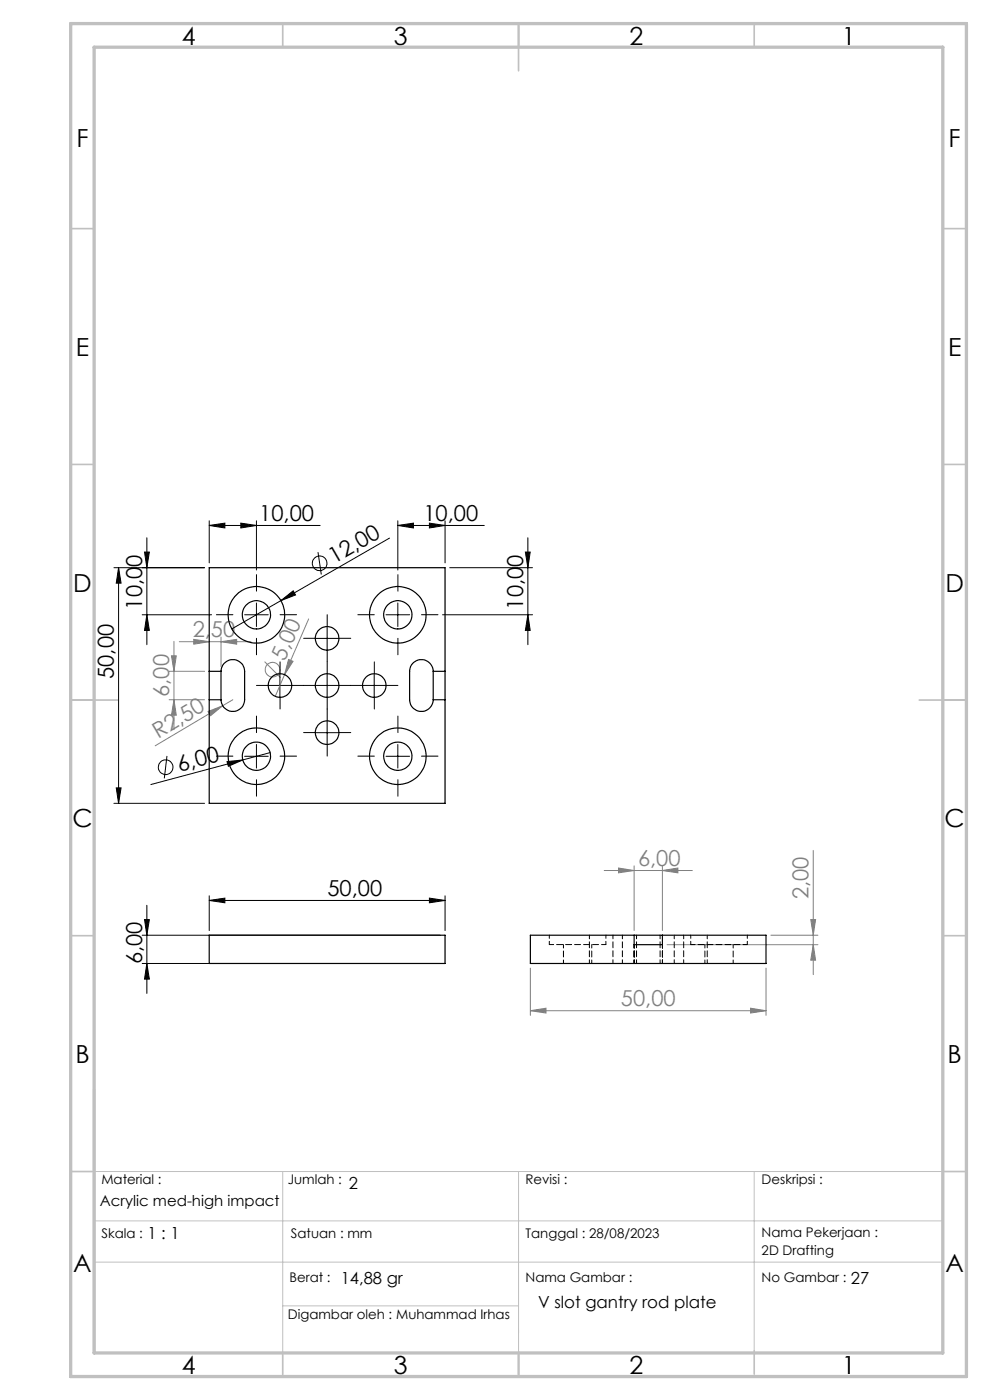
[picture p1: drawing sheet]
<svg xmlns="http://www.w3.org/2000/svg" width="210mm" height="297mm" viewBox="0 0 210 297" stroke-linecap="round" stroke-linejoin="round" font-family="sans-serif">
<g fill="none" stroke="#000" stroke-width=".21">
<path d="M30.7 117.1h1l-.5 3.3zM31.2 114.1v22.7M44.4 111.5l3.3-.5v1zM44.4 110.5v8.9M44.4 111.5h23.5M51.1 111l3.3 .5-3.3 .5zM54.4 110.5v10.4M67.5 117.1l.7 4.8M82.6 114.2l-33.4 19.2M84.4 111.5l3.3-.5v1zM84.4 110.5v10.4M84.4 111.5h18.3"/>
<path d="M91.1 111l3.3 .5-3.3 .5zM94.4 110.5v8.9M111.4 117.1h1.1l-.5 3.3zM112 114.1v22.7M24.2 120.4h19.2M25.2 120.4l.5 3.3h-1zM25.2 120.4v50M30.2 130.4h14.7M31.2 130.4l.5 3.3h-1zM51.9 130.4h5M54.4 127.9v5M59.6 127.4l2.6-2.1 .5 .9z"/>
<path d="M66.9 135.4h5M69.4 132.9v5M81.9 130.4h5M84.4 127.9v5M93.9 130.4h19.1M95.4 120.4h17.6M112 130.4l.5 3.3h-1.1zM54.4 157.9v5M56.9 145.4h5M57.3 159.7l-25.3 6.7M59.4 142.9v5M66.9 145.4h5"/>
<path d="M66.9 155.4h5M69.4 142.9v5M69.4 152.9v5M76.9 145.4h5M79.4 142.9v5M84.4 157.9v5M24.2 170.4h19.2M24.7 167.1h1l-.5 3.3zM35.4 160.4l-.5 4.7M48.2 161.6l3.3-.4-3.1 1.4zM51.9 160.4h5M81.9 160.4h5"/>
<path d="M30.2 198.4h63.2M30.7 195.1h1l-.5 3.3zM31.2 192v18.7M44.4 191l3.3-.5v1zM44.4 190v7.4M44.4 191h50M91.1 190.5l3.3 .5-3.3 .5zM94.4 190v7.4M30.2 204.4h63.2M31.2 204.4l.5 3.3h-1z"/>
<circle cx="67.8" cy="119.5" r="1.55"/>
<circle cx="35.1" cy="162.7" r="1.56"/>
</g>
<g fill="none" stroke="#808080" stroke-width=".21">
<path d="M36.4 139.1h1l-.5 3.3zM36.9 136.1v18.7M38 136.1h15.2M41.1 135.6l3.3 .5-3.3 .6zM46.9 136.1l3.3-.5v1.1zM46.9 135.1v6.3M61.2 139.9l1 .4-1.8 2.8zM65.5 131.3l-5.1 11.8M35.9 148.4h7.5M35.9 142.4h7.5M36.9 148.4l.5 3.3h-1zM44.1 151l3.1-1.3-2.5 2.1z"/>
<path d="M47.2 149.7l-14.3 8.5M49.4 148.4l-2.2 1.3M56.1 140.4l3.4 3.4M60.4 143.1l-2 4.6M128.2 184.7h18.7M131.2 184.1l3.3 .6-3.3 .5zM134.5 183.7v13.7M140.5 184.7l3.3-.6v1.1zM140.5 183.7v13.7M163.5 198.4h10M172 195.1h1l-.5 3.3zM172.5 180.4v26.4"/>
<path d="M112.5 214.4l3.3-.5v1zM112.5 205.4v10M112.5 214.4h50M141.5 200.4h32M159.2 213.9l3.3 .5-3.3 .5zM162.5 205.4v10M172.5 200.4l.5 3.3h-1z"/>
<circle cx="57.8" cy="142.1" r="1.55"/>
</g>
<g fill="none" stroke="#000" stroke-width=".21" stroke-dasharray="15.2 1.3 1.3 1.3">
<path d="M49.4 130.4h-3.5M54.4 125.4v-3.5M54.4 135.4v3.5M59.4 130.4h3.5M66.9 135.4h-2.5M69.4 132.9v-2.5M69.4 137.9v2.5M71.9 135.4h2.5M79.4 130.4h-3.5M84.4 125.4v-3.5M84.4 135.4v3.5M89.4 130.4h3.5"/>
<path d="M54.4 155.4v-3.5M56.9 145.4h-2.5M59.4 142.9v-2.5M59.4 147.9v2.5M61.9 145.4h2.5M66.9 145.4h-2.5M66.9 155.4h-2.5M69.4 142.9v-2.5M69.4 147.9v2.5M69.4 152.9v-2.5M69.4 157.9v2.5M71.9 145.4h2.5"/>
<path d="M71.9 155.4h2.5M76.9 145.4h-2.5M79.4 142.9v-2.5M79.4 147.9v2.5M81.9 145.4h2.5M84.4 155.4v-3.5M49.4 160.4h-3.5M54.4 165.4v3.5M59.4 160.4h3.5M79.4 160.4h-3.5M84.4 165.4v3.5M89.4 160.4h3.5"/>
</g>
<path d="M20 259h180M20 248.5h180v38.5h-180zM60 248.5v38.5M110 248.5v38.5M160 248.5v38.1M20 267.8h180M60 277h50" fill="none" stroke="#c0c0c0" stroke-width=".21"/>
<g fill="none" stroke="#c0c0c0" stroke-width=".35">
<path d="M60 5v5M110 5v10M160 5v5M15 48.5h5M200 48.5h5M15 98.5h5M200 98.5h5M15 148.5h10M195 148.5h10M15 198.5h5M200 198.5h5M15 248.5h5"/>
<path d="M200 248.5h5M60 287v5M110 287v5M160 286.6v4.9"/>
</g>
<path d="M20 231v56" fill="none" stroke="#c0c0c0" stroke-width=".5"/>
<path d="M15 5h190v287h-190zM20 10h180v277h-180z" fill="none" stroke="#c0c0c0" stroke-width=".7"/>
<g fill="#000">
<path d="M59.6 127.4l2.6-2.1 .5 .9zM48.2 161.6l3.3-.4-3.1 1.4z"/>
<path d="M51.1 111l3.3 .5-3.3 .5zM44.4 111.5l3.3-.5v1z"/>
<path d="M84.4 111.5l3.3-.5v1zM91.1 111l3.3 .5-3.3 .5z"/>
<path d="M31.2 130.4l.5 3.3h-1zM30.7 117.1h1l-.5 3.3zM112 130.4l.5 3.3h-1.1zM111.4 117.1h1.1l-.5 3.3z"/>
<path d="M30.7 195.1h1l-.5 3.3zM31.2 204.4l.5 3.3h-1zM25.2 120.4l.5 3.3h-1zM24.7 167.1h1l-.5 3.3z"/>
<path d="M91.1 190.5l3.3 .5-3.3 .5zM44.4 191l3.3-.5v1z"/>
</g>
<g fill="#808080">
<path d="M44.1 151l3.1-1.3-2.5 2.1z"/>
<path d="M61.2 139.9l1 .4-1.8 2.8z"/>
<path d="M159.2 213.9l3.3 .5-3.3 .5zM112.5 214.4l3.3-.5v1z"/>
<path d="M131.2 184.1l3.3 .6-3.3 .5zM140.5 184.7l3.3-.6v1.1zM41.1 135.6l3.3 .5-3.3 .6zM46.9 136.1l3.3-.5v1.1z"/>
<path d="M36.9 148.4l.5 3.3h-1zM36.4 139.1h1l-.5 3.3z"/>
<path d="M172 195.1h1l-.5 3.3zM172.5 200.4l.5 3.3h-1z"/>
</g>
<g fill="none" stroke="#000" stroke-width=".25">
<path d="M44.4 120.4h50v50h-50zM44.4 142.4h2.5M44.4 148.4h2.5M46.9 142.4a2.5 2.5 0 0 1 2.5-2.5 2.5 2.5 0 0 1 2.5 2.5v6a2.5 2.5 0 0 1-2.5 2.5 2.5 2.5 0 0 1-2.5-2.5M46.9 142.4v6M91.9 142.4a2.5 2.5 0 0 0-2.5-2.5 2.5 2.5 0 0 0-2.5 2.5v6a2.5 2.5 0 0 0 2.5 2.5 2.5 2.5 0 0 0 2.5-2.5M91.9 142.4h2.5M91.9 148.4h2.5M91.9 142.4v6M44.4 198.4h50v6h-50zM112.5 198.4h50v6h-50zM134.5 198.4v2h6v-2"/>
<circle cx="54.4" cy="130.4" r="6"/>
<circle cx="54.4" cy="130.4" r="2.99"/>
<circle cx="69.4" cy="135.4" r="2.49"/>
<circle cx="84.4" cy="130.4" r="2.99"/>
<circle cx="84.4" cy="130.4" r="6"/>
<circle cx="59.4" cy="145.4" r="2.5"/>
<circle cx="69.4" cy="145.4" r="2.49"/>
<circle cx="69.4" cy="155.4" r="2.49"/>
<circle cx="79.4" cy="145.4" r="2.5"/>
<circle cx="54.4" cy="160.4" r="6"/>
<circle cx="54.4" cy="160.4" r="3"/>
<circle cx="84.4" cy="160.4" r="3"/>
<circle cx="84.4" cy="160.4" r="6"/>
</g>
<g fill="none" stroke="#000" stroke-width=".21" stroke-dasharray="1.3 .6" stroke-dashoffset=".5">
<path d="M125 198.4v6M132 198.4v6M135 198.4v6M145 198.4v6M119.5 200.4v4M125.5 204.4v-4M130 204.4v-6M134.5 204.4v-4M140 204.4v-6M140.5 204.4v-4M143 204.4v-6M149.5 200.4v4"/>
<path d="M150 204.4v-6M155.5 204.4v-4"/>
</g>
<path d="M116.5 200.4h12M146.5 200.4h12" fill="none" stroke="#000" stroke-width=".21" stroke-dasharray="1.3 .6" stroke-dashoffset=".3"/>
<path d="M116.5 198.4v2M146.5 198.4v2M128.5 200.4v-2M158.5 200.4v-2" fill="none" stroke="#000" stroke-width=".21" stroke-dasharray="1.3 .6" stroke-dashoffset=".6"/>
<g font-size="5.3">
<text x="38.5" y="9.5">4</text>
<text x="83.5" y="9.5">3</text>
<text x="133.6" y="9.5">2</text>
<text x="178.6" y="9.5">1</text>
<text x="16.2" y="31.3">F</text>
<text x="201.2" y="31.3">F</text>
<text x="16.1" y="75.5">E</text>
<text x="201.1" y="75.5">E</text>
<text x="15.5" y="125.5">D</text>
<text x="200.5" y="125.5">D</text>
<text x="15.4" y="175.5">C</text>
<text x="200.4" y="175.5">C</text>
<text x="16" y="225.5">B</text>
<text x="201" y="225.5">B</text>
<text x="15.5" y="269.8">A</text>
<text x="200.5" y="269.8">A</text>
<text x="38.5" y="291.5">4</text>
<text x="83.5" y="291.5">3</text>
<text x="133.6" y="291.5">2</text>
<text x="178.6" y="291.5">1</text>
</g>
<g font-size="4.7">
<text x="55" y="110.5">10,00</text>
<text x="89.8" y="110.5">10,00</text>
<text x="70.9" y="119.7" transform="rotate(-30 70.9 119.7)">12,00</text>
<text x="30.2" y="129.3" transform="rotate(-90 30.2 129.3)">10,00</text>
<text x="111" y="129.3" transform="rotate(-90 111 129.3)">10,00</text>
<text x="24.2" y="144" transform="rotate(-90 24.2 144)">50,00</text>
<text x="38.1" y="163.7" transform="rotate(-15 38.1 163.7)">6,00</text>
<text x="69.4" y="190">50,00</text>
<text x="30.2" y="204.6" transform="rotate(-90 30.2 204.6)">6,00</text>
</g>
<g font-size="4.7" fill="#808080">
<text x="40.9" y="135.1">2,50</text>
<text x="60.4" y="140.4" transform="rotate(-67 60.4 140.4)">5,00</text>
<text x="35.9" y="147.8" transform="rotate(-90 35.9 147.8)">6,00</text>
<text x="33.6" y="156.7" transform="rotate(-31 33.6 156.7)">R2,50</text>
<text x="135.3" y="183.6">6,00</text>
<text x="171.5" y="190.7" transform="rotate(-90 171.5 190.7)">2,00</text>
<text x="131.7" y="213.4">50,00</text>
</g>
<g font-size="3.5">
<text x="74" y="252.2">2</text>
<text x="31.3" y="262.8">1 : 1</text>
<text x="72.3" y="272.3">14,88 gr</text>
<text x="180.5" y="272.3">27</text>
<text x="114.2" y="277.5">V slot gantry rod plate</text>
</g>
<text font-size="3.2" x="21.2" y="255.9">Acrylic med-high impact</text>
<g font-size="2.8">
<text x="21.5" y="251.2">Material :</text>
<text x="61" y="251.2">Jumlah :</text>
<text x="111.5" y="251.2">Revisi :</text>
<text x="161.6" y="251.2">Deskripsi :</text>
<text x="21.5" y="262.7">Skala :</text>
<text x="61.7" y="262.7">Satuan : mm</text>
<text x="111.5" y="262.7">Tanggal : 28/08/2023</text>
<text x="161.6" y="262.4">Nama Pekerjaan :</text>
<text x="161.6" y="266.3">2D Drafting</text>
<text x="61.4" y="272">Berat :</text>
<text x="111.5" y="272">Nama Gambar :</text>
<text x="161.6" y="272">No Gambar :</text>
<text x="61.1" y="279.9">Digambar oleh : Muhammad Irhas</text>
</g>
</svg>
